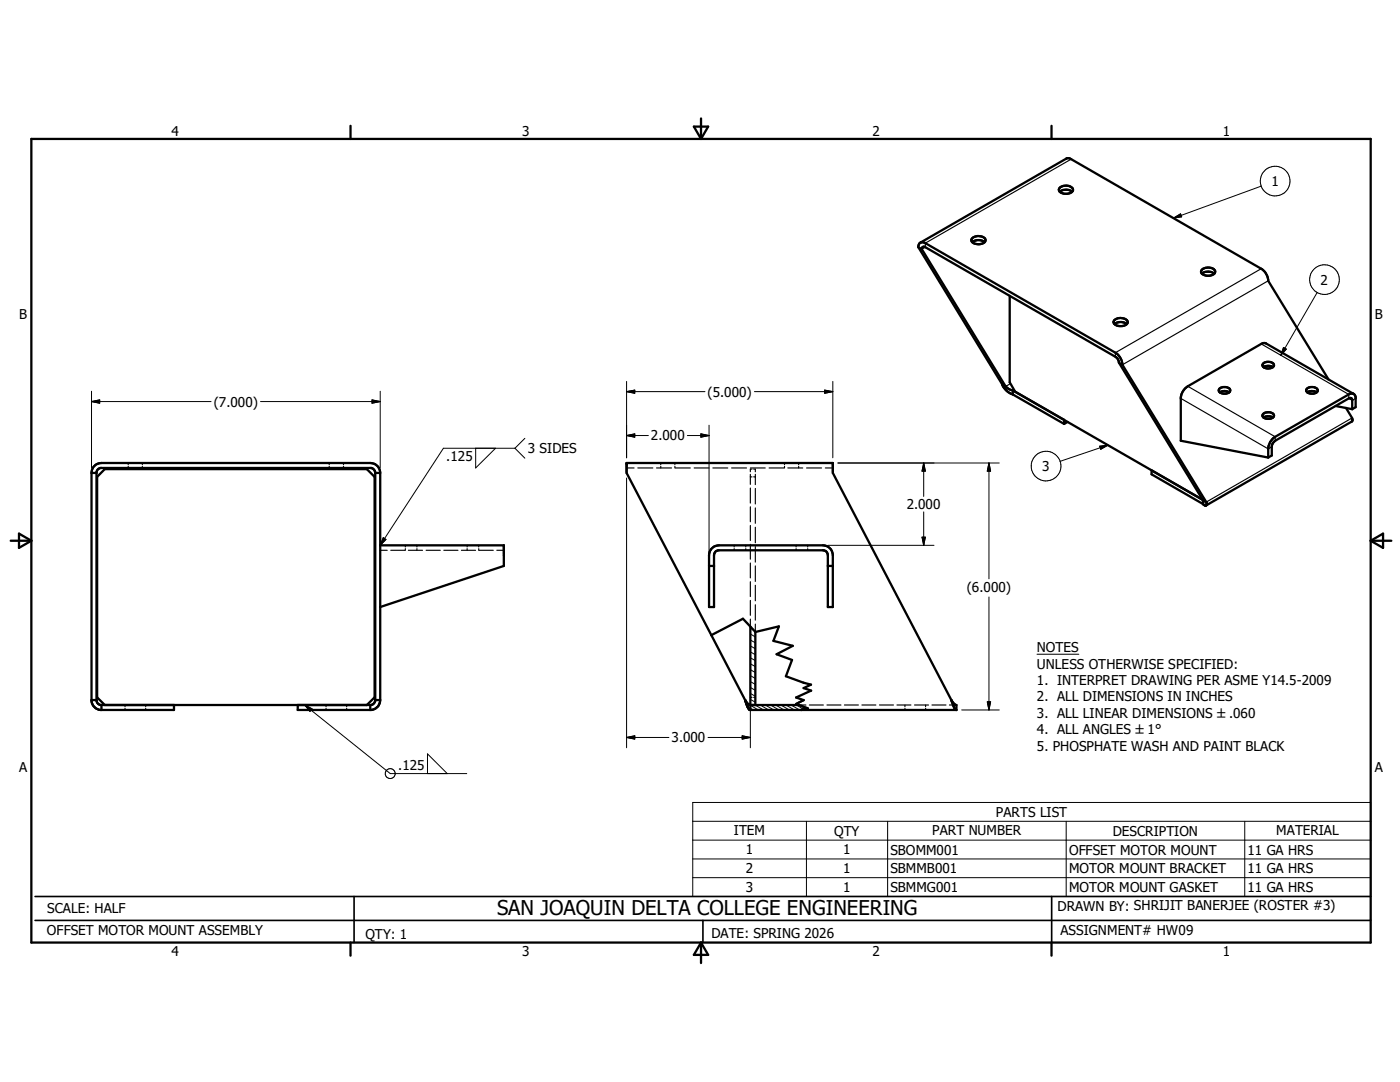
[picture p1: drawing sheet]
<svg xmlns="http://www.w3.org/2000/svg" width="279mm" height="216mm" viewBox="0 0 279 216" stroke-linecap="round" stroke-linejoin="round" font-family="sans-serif">
<g fill="none" stroke="#000" stroke-width=".2">
<path d="M251.7 37.1l-17.5 6.4M234.2 43.5l1.4-.8 .2 .6zM262.9 58.4l-7.3 12.5M18.3 78.1v15.2M74.3 79.8l1.6 .3-1.6 .4zM75.9 78.1v15.2M125 78.1l1.7-.3v.7zM125 76.1v15.2M125 78.1h15.7M150.6 78.1h15.6M164.6 77.8l1.6 .3-1.6 .4zM166.2 76.1v15.2"/>
<path d="M256.2 69.3l.5 .4-1.1 1.2zM18.3 80.1h23.8M18.3 80.1l1.6-.3v.7zM52 80.1h23.9M94.9 89.4v4l4-4M102.8 89.4h-14.3l-12.6 19.4M102.8 89.4l1.9 2M104.7 87.5l-1.9 1.9M125 86.9l1.7-.3v.6zM125 95.4v53.8M125 86.9h4.4M137.2 86.9h4.3"/>
<path d="M139.9 86.6l1.6 .3-1.6 .3zM141.5 84.8v27.1M167.2 92.4h32.2M184.3 92.4l.4 1.6h-.7zM184.3 92.4v6.7M197.4 92.4v23.1M197.4 92.4l.3 1.6h-.7zM219.5 89l1.6-.2-1.4 .8zM221.1 88.8l-9.5 3.3M76.5 107.3l.5 .3-1.1 1.2zM165.3 108.8h21.1M184 107.2h.7l-.4 1.6z"/>
<path d="M184.3 102.1v6.7M197.4 119.1v22.6M149.7 139.6l1 .5M149.7 138.4l1 .5M149.7 137.2l1 .6M149.7 136l1 .6M149.7 134.8l1 .6M149.7 133.6l1 .6M149.7 132.5l1 .5M149.7 131.3l1 .5M149.7 130.1l1 .5M149.7 128.9l1 .6"/>
<path d="M149.7 127.7l1 .6M149.7 126.5l1 .6M149.7 125.3l.7 .4M207 130.5h8.3M60.8 140.7l17.1 13.7h15.2M60.8 140.7l1.5 .7-.4 .5zM85.3 154.4v-4l4 4M125 147.2h8.5M125 147.2l1.7-.4v.7zM141.3 147.2h8.4M148.1 146.8l1.6 .4-1.6 .3zM149.7 141.3l.6 .4"/>
<path d="M149.7 140.7l1.6 1M149.7 141.7v7.5M150.7 140.7l1.7 1M151.7 140.7l1.7 1M152.7 140.7l1.7 1M153.8 140.7l1.7 1M154.8 140.7l1.7 1M155.8 140.7l1.7 1M156.8 140.7l1.7 1M157.9 140.7l1.7 1M158.9 140.7l1.5 .8M160.8 141.2l.3 .2"/>
<path d="M191.9 141.7h7.5M197 140h.7l-.3 1.7zM138.3 160.1h135.3v18.8h-135.3zM138.3 163.9h135.3M138.3 167.6h135.3M138.3 171.4h135.3M138.3 175.1h135.3M160.9 163.9v15M177.1 163.9v15M212.8 163.9v15M248.4 163.9v15"/>
<circle cx="254.5" cy="36.1" r="2.96"/>
<circle cx="264.3" cy="55.8" r="2.96"/>
<circle cx="208.8" cy="93" r="2.96"/>
<circle cx="77.9" cy="154.4" r=".98"/>
</g>
<g fill="none" stroke="#000" stroke-width=".46">
<path d="M6.3 27.7h267.3v160.4h-267.3zM70 25.1v2.6M138.5 25.3h2.8l-1.4 2.4zM139.9 23.6v4.1M209.9 25.1v2.6M211.5 38.3a2.02 2.02 0 0 1 2.5 0M211.5 37.4a1.78 1.78 0 0 1 2.6 .4 .95 .95 0 0 1-1.1 .9 1.22 1.22 0 0 1-1.6-1zM183.3 49.3l16.7 27.4M183.3 49.3l.7 .4M183.7 48.4l-.3 .4-.1 .5M183.7 48.4l.4-.1 .6 .2 37.9 21.9a3.1 3.1 0 0 1 1.4 2.4M183.7 48.4l29.2-16.8h.3l38.5 22a3.1 3.1 0 0 1 1.4 2.4l12 19.7"/>
<path d="M184 49.7l16.7 27.4M184 49.7l.2-.4h.5l37.9 21.9 .5 .5 .2 .7M194 48.3a2.07 2.07 0 0 1 2.5 0M194.1 47.5a1.85 1.85 0 0 1 2.6 .3 1.39 1.39 0 0 1-2.1 .8 .68 .68 0 0 1-.6-.3 .68 .68 0 0 1 .1-.8zM201.5 59v17.3l1.1 1.9 37.4 21.5M239.8 53.9a1.82 1.82 0 0 1 2.7 .2 1.41 1.41 0 0 1-2 .8 .74 .74 0 0 1-.7-1zM239.9 54.6a2.07 2.07 0 0 1 2.4 0M200 76.7l.8 1.2 1.3 .8M200 76.7l.7 .4M200.7 77.1a2.24 2.24 0 0 0 1.4 .8M202.1 77.9l10.3 5.9v.8M202.1 78.7l10.3 5.9"/>
<path d="M202.1 77.9v.8M222.4 64.7a2.02 2.02 0 0 1 2.5 0M222.4 63.9a1.83 1.83 0 0 1 2.6 .3 .95 .95 0 0 1-1.1 .9 1.35 1.35 0 0 1-1.7-.9zM223.3 72.4l16.7 27.4M223.3 72.4l.7 .4M224 72.8l16.7 27.4M243.3 77.6a1.52 1.52 0 0 1 2.2 .2 1.19 1.19 0 0 1-1.9 .6l-.4-.4zM243.5 78.3a1.63 1.63 0 0 1 1.8 0M252.2 72.5a1.35 1.35 0 0 1 2.1 .4 1.4 1.4 0 0 1-2.3 0zM252.2 73.3a1.71 1.71 0 0 1 1.8 0M252.4 73.1v.3M260.9 77.5a1.39 1.39 0 0 1 2.1 .4 1.33 1.33 0 0 1-2.3 0z"/>
<path d="M260.9 78.3a1.75 1.75 0 0 1 1.9 0M270.1 78.6l-17.7-10.2-.7 .2-14.7 8.5a3.2 3.2 0 0 0-1.4 2.2v8.6l17.5 3.4M18.3 94.4v45.5a2.02 2.02 0 0 0 1.7 1.8h14.7v-1M18.3 94.4a1.96 1.96 0 0 1 1.9-2h53.7a2 2 0 0 1 2 2M18.3 94.4h1M19.5 93.7l.5-.3h54.1l.4 .1 .3 .5 .1 .4v45.4l-.3 .6-.5 .3h-54.1l-.5-.3-.2-.6v-45.6zM74.9 94.4h1M75.9 94.4v45.3M213.1 84.2l-.7 .4M229.8 93.9v.7l10.3 6M239.8 99.4l-.2 .1M240 99.8l.7 .4"/>
<path d="M240 99.8l.2 .2M240.1 99.8v.8M240.2 100h.1M252.1 82.6a1.5 1.5 0 0 1 2.1 .2 1.2 1.2 0 0 1-1.8 .6l-.4-.4zM252.2 83.3a1.71 1.71 0 0 1 1.8 0M266.6 81l3.3 .6M268.6 81.4l1.2 2 .1 .5-.1 .2-29.1 16.8M269.9 81.6l.6-.4v-1.9a.81 .81 0 0 0-.4-.8 .81 .81 0 0 0-.9 .2l-14.7 8.5a2.97 2.97 0 0 0-1.4 2.4v1.7M269.9 81.6v-1.9l-.2-.3h-.4l-14.8 8.5-.4 .4-.3 .7v1.9l-.7 .4M2.1 107.9h4.2M3.8 106.5l2.5 1.4-2.5 1.4zM75.9 108.8h24.7v4.1l-24.7 8.2"/>
<path d="M141.5 112.9h1M142.1 109.4l.6-.4 .8-.2h20.7a2 2 0 0 1 2 2v10.3h-1v-10.3a.96 .96 0 0 0-1-1h-20.7a.95 .95 0 0 0-1 1v10.3h-1v-10.3l.2-.8zM165.2 112.9h1M240.1 100.6l.6 .3M240.7 100.2l.1 .4-.1 .3M273.6 107.9h4.1M273.6 107.9l2.4-1.4v2.8zM18.3 139.7h1M74.9 139.7h1M75.9 139.7a2.03 2.03 0 0 1-1.8 2h-14.7v-1M142 126.7l6.3-3.2 2.5 2.6 4.6-1.1-1 2.9 3.8 1-3.2 1.6 3.1 1.2-1.3 3.2 3.6 1.3 1.5 .4-1.5 .7 1.5 .5-3 1.4 1.5 .5M142 126.7l-17-32.3v-2h41.2v2l23.7 45.3"/>
<path d="M142 126.7l6.7 13M148.7 139.7l.5 1.4 .5 .6h41.2v-1l-.4-.2-.6-.8M148.7 139.7l.5 .7 .4 .3h9.8M149.7 125v16.7M150.7 126.1v14.6M160.4 139.7h.1M160.4 139.7l-1.5 .8 2.3 .9-1.2 .2M189.9 139.7l.5 1.4 .4 .6M20.2 140.7v1M20.9 140.7l-1.5-1.5v-44l1.5-1.6h52.3l1.6 1.6v44l-1.6 1.5M73.9 140.7v1M160 141.6l-.1 .1"/>
<path d="M70 188.1v2.6M139.9 188.1v4.1M139.9 188.1l1.4 2.4h-2.8zM209.9 188.1v2.6"/>
</g>
<g fill="none" stroke="#000" stroke-width=".23">
<path d="M213.8 31.8l-29.1 16.7v.8l-.7 .4M251.7 53.6l-29.1 16.8v.8M253.1 56l-29.1 16.8M201.7 76.5l-1 .6M202.4 77.8l-.3 .1M235.6 79.5l17.5 10.1 .7-.4M237 77.1l17.5 10.1v.7M251.7 68.6l17.5 10.1v.8l.7 .4 .6-.4M25.6 92.4v.3M25.6 93v.4M28.4 92.4v.3M28.4 93v.4"/>
<path d="M65.7 92.4v.3M65.7 93v.4M68.6 92.4v.3M68.6 93v.4M125 93.4h1.6M127.3 93.4h3M131 93.4h3M131.9 92.4v.3M131.9 93v.4M134.7 92.4v.3M134.7 93v.4M134.8 93.4h3"/>
<path d="M138.5 93.4h3M142.3 93.4h2.9M146 93.4h3M149.7 93.4h3M149.7 94.6v2.1M149.7 97.4v3M149.7 95.2h.4M150.1 93.6h-.4v.5M150.4 93.6h.3v.5M150.4 95.2h.3M150.7 94.6v2.1M150.7 97.5v3.1"/>
<path d="M153.5 93.4h3M156.6 92.4v.3M156.6 93v.4M157.2 93.4h3M159.4 92.4v.3M159.4 93v.4M161 93.4h3M164.7 93.4h1.5M269.8 83.4l-29.1 16.8M75.9 109.8h1.4M78 109.8h2.8M80.9 108.8v.3"/>
<path d="M80.9 109.5v.3M81.5 109.8h2.8M83.2 108.8v.3M83.2 109.5v.3M85 109.8h2.9M88.6 109.8h2.8M92.1 109.8h2.8M93.2 108.8v.3M93.2 109.5v.3M95.5 108.8v.3M95.5 109.5v.3M95.6 109.8h2.8"/>
<path d="M99.2 109.8h1.4M146.5 108.8v.3M146.5 109.5v.3M148.8 108.8v.3M148.8 109.5v.3M149.7 101.1v3M149.7 104.9v2.9M149.7 108.6v3M149.7 112.3v3M149.7 116.1v2.9M149.7 119.8v3M150.7 101.3v3.1"/>
<path d="M150.7 105.2v3.1M150.7 109.1v3.1M150.7 112.9v3.1M150.7 116.8v3.1M158.9 108.8v.3M158.9 109.5v.3M161.2 108.8v.3M161.2 109.5v.3M149.7 123.5v1.5M149.7 139.2h.4M150.4 139.2h.3M150.7 120.7v3"/>
<path d="M150.7 124.5v1.6M25 140.7v.3M25 141.3v.4M29.1 140.7v.3M29.1 141.3v.4M65.1 140.7v.3M65.1 141.3v.4M69.2 140.7v.3M69.2 141.3v.4M159.4 140.7h1.4M160 141.6h.1M160 140.7v.1"/>
<path d="M160 140.8v.1M161.5 140.7h2.8M165 140.7h2.8M168.5 140.7h2.8M172 140.7h2.8M175.5 140.7h2.8M179 140.7h2.8M180.6 140.7v.3M180.6 141.3v.4M182.5 140.7h2.8M184.7 140.7v.3M184.7 141.3v.4"/>
<path d="M186 140.7h2.8M189.5 140.7h1.4"/>
</g>
<circle cx="240.2" cy="100" r=".23" fill="#000"/>
<path d="M7 178.9h266.6M70.7 178.9v9.2M209.9 178.9v9.2M7 183.7h266.6M140.3 183.7v4.4" fill="none" stroke="#000" stroke-width=".33"/>
<g fill="#000" stroke="#000" stroke-width=".2">
<path d="M234.2 43.5l1.4-.8 .2 .6zM18.3 80.1l1.6-.3v.7zM125 78.1l1.7-.3v.7zM164.6 77.8l1.6 .3-1.6 .4zM256.2 69.3l.5 .4-1.1 1.2zM74.3 79.8l1.6 .3-1.6 .4zM125 86.9l1.7-.3v.6zM139.9 86.6l1.6 .3-1.6 .3zM184.3 92.4l.4 1.6h-.7zM197.4 92.4l.3 1.6h-.7zM219.5 89l1.6-.2-1.4 .8zM76.5 107.3l.5 .3-1.1 1.2z"/>
<path d="M184 107.2h.7l-.4 1.6zM60.8 140.7l1.5 .7-.4 .5zM125 147.2l1.7-.4v.7zM148.1 146.8l1.6 .4-1.6 .3zM197 140h.7l-.3 1.7z"/>
</g>
<text font-size="4.1" x="99.2" y="182.7">SAN JOAQUIN DELTA COLLEGE ENGINEERING</text>
<g font-size="2.7">
<text x="34.2" y="27.1">4</text>
<text x="104.2" y="27.1">3</text>
<text x="174.1" y="27.1">2</text>
<text x="244" y="27.1">1</text>
<text x="253.7" y="37.1">1</text>
<text x="263.6" y="56.8">2</text>
<text x="3.8" y="63.7">B</text>
<text x="274.4" y="63.7">B</text>
<text x="42.7" y="81.2">(7.000)</text>
<text x="141.2" y="79.2">(5.000)</text>
<text x="129.9" y="87.9">2.000</text>
<text x="89.1" y="92.1">.125</text>
<text x="105.4" y="90.4">3 SIDES</text>
<text x="208" y="94">3</text>
<text x="181" y="101.6">2.000</text>
<text x="193" y="118.1">(6.000)</text>
<text x="206.9" y="130.1">NOTES</text>
<text x="206.9" y="133.4">UNLESS OTHERWISE SPECIFIED:</text>
<text x="206.9" y="136.7">1. INTERPRET DRAWING PER ASME Y14.5-2009</text>
<text x="206.9" y="140">2. ALL DIMENSIONS IN INCHES</text>
<text x="206.9" y="143.3">3. ALL LINEAR DIMENSIONS `.060</text>
<text x="134" y="148.1">3.000</text>
<text x="206.9" y="146.6">4. ALL ANGLES `1°</text>
<text x="206.9" y="149.8">5. PHOSPHATE WASH AND PAINT BLACK</text>
<text x="3.8" y="154">A</text>
<text x="79.5" y="153.7">.125</text>
<text x="274.4" y="154">A</text>
<text x="146.5" y="166.7">ITEM</text>
<text x="166.5" y="166.7">QTY</text>
<text x="186.1" y="166.7">PART NUMBER</text>
<text x="198.8" y="163">PARTS LIST</text>
<text x="222.1" y="166.7">DESCRIPTION</text>
<text x="254.7" y="166.7">MATERIAL</text>
<text x="148.8" y="170.5">1</text>
<text x="168.3" y="170.5">1</text>
<text x="177.7" y="170.5">SBOMM001</text>
<text x="213.4" y="170.5">OFFSET MOTOR MOUNT</text>
<text x="249" y="170.5">11 GA HRS</text>
<text x="148.8" y="174.3">2</text>
<text x="148.8" y="178">3</text>
<text x="168.3" y="174.2">1</text>
<text x="168.3" y="178">1</text>
<text x="177.7" y="174.3">SBMMB001</text>
<text x="177.7" y="178">SBMMG001</text>
<text x="213.4" y="174.3">MOTOR MOUNT BRACKET</text>
<text x="213.4" y="178">MOTOR MOUNT GASKET</text>
<text x="249" y="174.3">11 GA HRS</text>
<text x="249" y="178">11 GA HRS</text>
<text x="9.4" y="182.1">SCALE: HALF</text>
<text x="211" y="181.8">DRAWN BY: SHRIJIT BANERJEE (ROSTER #3)</text>
<text x="9.4" y="186.6">OFFSET MOTOR MOUNT ASSEMBLY</text>
<text x="34.2" y="190.7">4</text>
<text x="72.9" y="187.3">QTY: 1</text>
<text x="104.2" y="190.7">3</text>
<text x="142" y="187.1">DATE: SPRING 2026</text>
<text x="174.1" y="190.7">2</text>
<text x="211.6" y="186.6">ASSIGNMENT# HW09</text>
<text x="244" y="190.7">1</text>
</g>
</svg>
